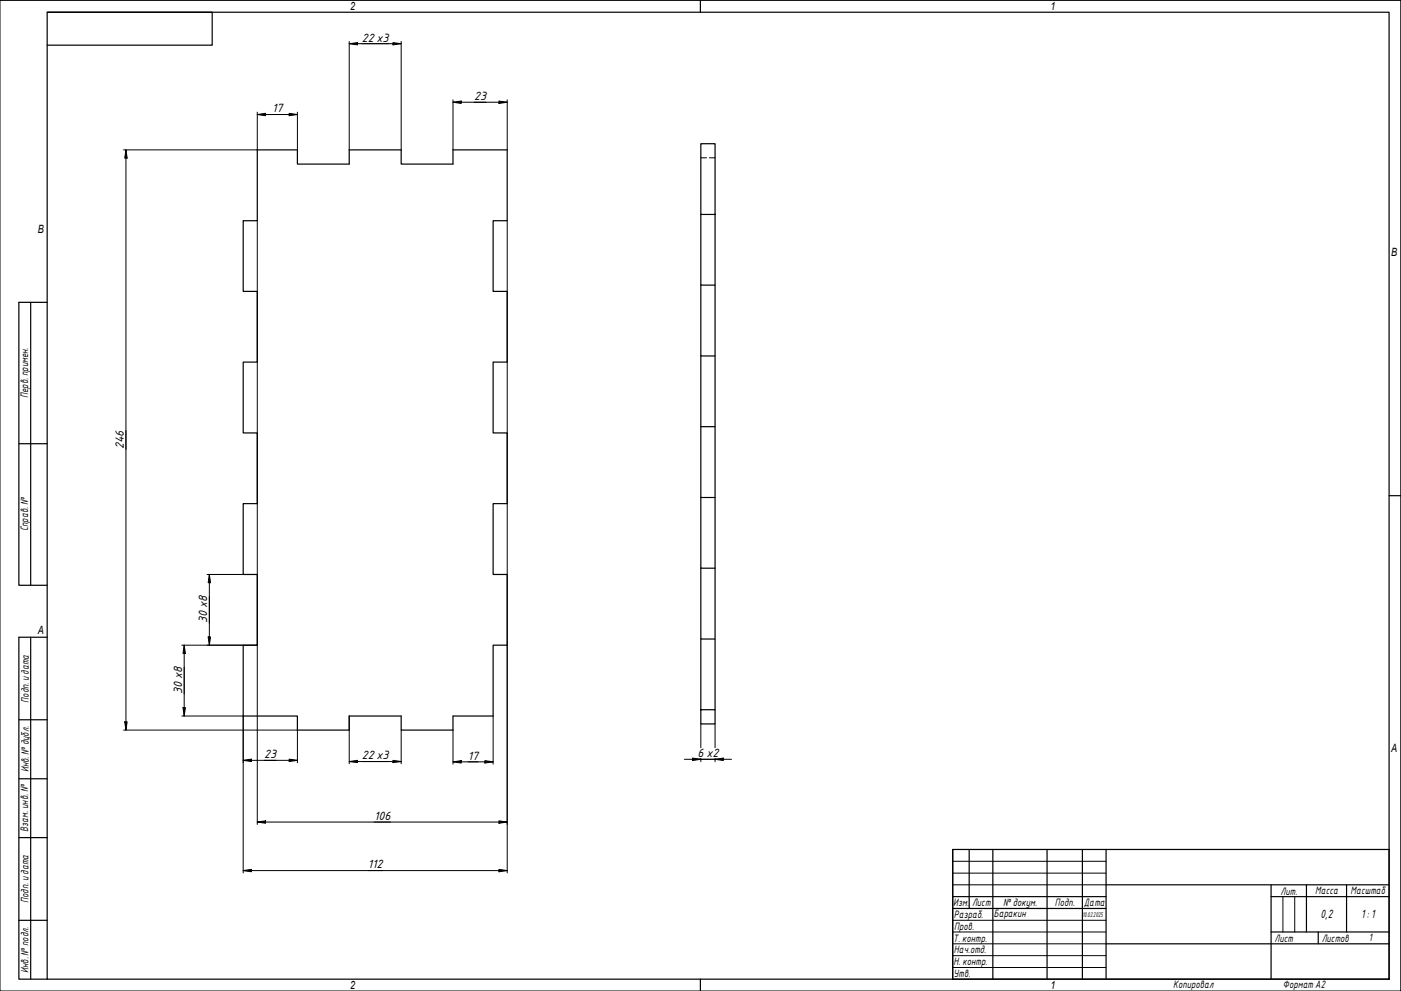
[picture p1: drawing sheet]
<svg xmlns="http://www.w3.org/2000/svg" width="594mm" height="420mm" viewBox="0 0 594 420" stroke-linecap="round" stroke-linejoin="round" font-family="sans-serif">
<path d="M109.1 63.5h17v6.1h22v-6.1h22v6.1h22v-6.1h23v30.1h-6v29.9h6v30h-6v30.1h6v29.9h-6v30.1h6v29.9h-6v30.1h-17v5.9h-22v-5.9h-22v5.9h-22v-5.9h-23v-30.1h6v-29.9h-6v-30.1h6v-29.9h-6v-30.1h6v-30h-6v-29.9h6zM297.2 90.9v30h6M303.2 90.9h-6v-30h6v240M297.2 120.9v30h6M297.2 150.9v30h6M297.2 180.9v30h6M297.2 210.9v30h6M297.2 240.9v30h6M297.2 270.9v30M297.2 300.9h6v6h-6z" fill="none" stroke="#000" stroke-width=".51"/>
<path d="M297.2 66.9h2.4M300.8 66.9h2.4" fill="none" stroke="#000" stroke-width=".42"/>
<g fill="none" stroke="#000" stroke-width=".51">
<path d="M404 360.2h185v54.9h-185zM411 360.2v25M421 360.2v54.9M444 360.2v54.9M459 360.2v54.9M469 375.1h120M469 360.2v54.9M539 375.1v40M554 375.1v20M571 375.1v20M404 380.2h65M404 385.2h65"/>
<path d="M539 395.1h50M539 380.2h50M559 395.1v5.1M469 400.2h120"/>
</g>
<path d="M404 365.2h65M404 370.2h65M404 375.1h65M404 390.2h65M404 395.1h65M544 380.2v14.9M549 380.2v14.9M404 400.2h65M404 405.2h65M404 410.2h65" fill="none" stroke="#000" stroke-width=".42"/>
<path d="M20 5.2h569v409.9h-569zM297 .2v5M589 210.2h5M297 415.1v5.1" fill="none" stroke="#000" stroke-width=".51"/>
<path d="M0 .2h594v420h-594z" fill="none" stroke="#000" stroke-width=".42"/>
<path d="M20 5.2h70v14h-70M13 128.2v119.9M20 128.2h-12v119.9h12M8 188.1h12M13 270.2v144.9M20 270.2h-12v144.9h12M8 305.2h12M8 330.2h12M8 355.1h12M8 390.2h12" fill="none" stroke="#000" stroke-width=".51"/>
<g fill="none" stroke="#000" stroke-width=".42">
<path d="M148.1 18.5l3.5-.4v.9zM148.1 17.6v45.9M148.1 18.5h22M166.6 18.1l3.5 .4-3.5 .5zM170.1 17.6v45.9M109.1 48.6l3.5-.6v1.1zM109.1 47.5v16h-56.7M109.1 48.6h17M122.6 48l3.5 .6-3.5 .5zM126.1 47.5v16M192.1 43.3l3.5-.5v1.1zM192.1 43.3h23"/>
<path d="M192.1 42.3v21.2M211.6 42.8l3.5 .5-3.5 .6zM215.1 42.3v21.2M53.4 63.5l.5 3.5h-1zM53.4 63.5v246M109.1 93.6v255.9M215.1 93.6v276.5M87.8 243.6h15.3M88.8 243.6l.5 3.5h-1zM88.8 243.6v29.9M77.1 273.5h32M78.1 273.5l.5 3.5h-1z"/>
<path d="M78.1 273.5v30.1M88.3 270h1l-.5 3.5zM52.4 309.5h73.7v13.9M52.9 306h1l-.5 3.5zM77.1 303.6h26v66.5M77.6 300h1l-.5 3.6zM148.1 303.6v20.2M170.1 309.5v14.3M192.1 309.5v14.5M209.1 303.6v20.4M297.2 306.9v10.1M303.2 306.9v10.1"/>
<path d="M103.1 322.4l3.5-.5v1zM103.1 322.4h23M122.6 321.9l3.5 .5-3.5 .5zM148.1 322.9l3.5-.5v.9zM148.1 322.9h22M166.6 322.4l3.5 .5-3.5 .4zM192.1 323l3.5-.5v1zM192.1 323h17M205.6 322.5l3.5 .5-3.5 .5zM290.2 321.9h20M293.7 321.4l3.5 .5-3.5 .5zM297.2 321.5v1.4"/>
<path d="M303.2 321.9l3.5-.5v1zM303.2 321.5v1.4M109.1 348.5l3.5-.5v1zM109.1 348.5h106M211.6 348l3.5 .5-3.5 .5zM103.1 369.1l3.5-.5v1zM103.1 369.1h112M211.6 368.6l3.5 .5-3.5 .5z"/>
</g>
<g fill="#000">
<path d="M148.1 18.5l3.5-.4v.9z" fill-rule="evenodd"/>
<path d="M166.6 18.1l3.5 .4-3.5 .5z" fill-rule="evenodd"/>
<path d="M109.1 48.6l3.5-.6v1.1z" fill-rule="evenodd"/>
<path d="M122.6 48l3.5 .6-3.5 .5z" fill-rule="evenodd"/>
<path d="M192.1 43.3l3.5-.5v1.1z" fill-rule="evenodd"/>
<path d="M211.6 42.8l3.5 .5-3.5 .6z" fill-rule="evenodd"/>
<path d="M53.4 63.5l.5 3.5h-1z" fill-rule="evenodd"/>
<path d="M88.8 243.6l.5 3.5h-1z" fill-rule="evenodd"/>
<path d="M78.1 273.5l.5 3.5h-1z" fill-rule="evenodd"/>
<path d="M88.3 270h1l-.5 3.5z" fill-rule="evenodd"/>
<path d="M52.9 306h1l-.5 3.5z" fill-rule="evenodd"/>
<path d="M77.6 300h1l-.5 3.6z" fill-rule="evenodd"/>
<path d="M103.1 322.4l3.5-.5v1z" fill-rule="evenodd"/>
<path d="M122.6 321.9l3.5 .5-3.5 .5z" fill-rule="evenodd"/>
<path d="M148.1 322.9l3.5-.5v.9z" fill-rule="evenodd"/>
<path d="M166.6 322.4l3.5 .5-3.5 .4z" fill-rule="evenodd"/>
<path d="M192.1 323l3.5-.5v1z" fill-rule="evenodd"/>
<path d="M205.6 322.5l3.5 .5-3.5 .5z" fill-rule="evenodd"/>
<path d="M293.7 321.4l3.5 .5-3.5 .5z" fill-rule="evenodd"/>
<path d="M303.2 321.9l3.5-.5v1z" fill-rule="evenodd"/>
<path d="M109.1 348.5l3.5-.5v1z" fill-rule="evenodd"/>
<path d="M211.6 348l3.5 .5-3.5 .5z" fill-rule="evenodd"/>
<path d="M103.1 369.1l3.5-.5v1z" fill-rule="evenodd"/>
<path d="M211.6 368.6l3.5 .5-3.5 .5z" fill-rule="evenodd"/>
</g>
<g font-size="4.9">
<text x="153.4" y="17.7">22 x3</text>
<text x="115.4" y="47.6">17</text>
<text x="201" y="42.5">23</text>
<text x="52.5" y="190.5" transform="rotate(-90 52.5 190.5)">246</text>
<text x="87.9" y="264.2" transform="rotate(-90 87.9 264.2)">30 x8</text>
<text x="77.2" y="294.2" transform="rotate(-90 77.2 294.2)">30 x8</text>
<text x="112.1" y="321.5">23</text>
<text x="153.4" y="322">22 x3</text>
<text x="198.4" y="322.1">17</text>
<text x="295.8" y="321">6 x2</text>
<text x="158.6" y="347.6">106</text>
<text x="156" y="368.2">112</text>
<text x="559.9" y="389">0,2</text>
<text x="577.2" y="389.3">1: 1</text>
</g>
<g font-size="4.8">
<text x="148.5" y="4.2">2</text>
<text x="445.5" y="4.2">1</text>
<text x="16" y="98.7">B</text>
<text x="590" y="108.6">B</text>
<text x="16" y="268.6">A</text>
<text x="590" y="318.7">A</text>
<text x="148.5" y="419.1">2</text>
<text x="445.5" y="419.1">1</text>
</g>
<g font-size="4.4">
<text x="11.9" y="168.8" transform="rotate(-90 11.9 168.8)">Перв. примен.</text>
<text x="12" y="225.3" transform="rotate(-90 12 225.3)">Справ. №</text>
<text x="12.2" y="297.9" transform="rotate(-90 12.2 297.9)">Подп. идата</text>
<text x="12.2" y="327.4" transform="rotate(-90 12.2 327.4)">Инв. №дубл.</text>
<text x="12" y="352.6" transform="rotate(-90 12 352.6)">Взам. инв. №</text>
<text x="12.1" y="382.9" transform="rotate(-90 12.1 382.9)">Подп. идата</text>
<text x="543" y="379.3">Лит.</text>
<text x="557.7" y="379.2">Масса</text>
<text x="572.6" y="379.2">Масштаб</text>
<text x="404.2" y="384.2">Изм.</text>
<text x="404.5" y="389.2">Разраб.</text>
<text x="412.2" y="384.2">Лист</text>
<text x="421.4" y="388.8">Баракин</text>
<text x="425.4" y="384.1">№докум.</text>
<text x="447.4" y="384.3">Подп.</text>
<text x="459.5" y="384.3">Дата</text>
<text x="404.6" y="394.2">Пров.</text>
<text x="404.2" y="399.3">Т. контр.</text>
<text x="540.4" y="399.3">Лист</text>
<text x="560.5" y="399.3">Листов</text>
<text x="580.4" y="399.1">1</text>
<text x="404.5" y="404.2">Нач.отд.</text>
<text x="12.1" y="412.5" transform="rotate(-90 12.1 412.5)">Инв. №подл.</text>
<text x="404.4" y="409.2">Н. контр.</text>
<text x="404.4" y="414.3">Утв.</text>
<text x="497.5" y="418.9">Копировал</text>
<text x="544" y="418.8">Формат A2</text>
</g>
<text font-size="2.8" x="459" y="388.7">10.02.2025</text>
</svg>
